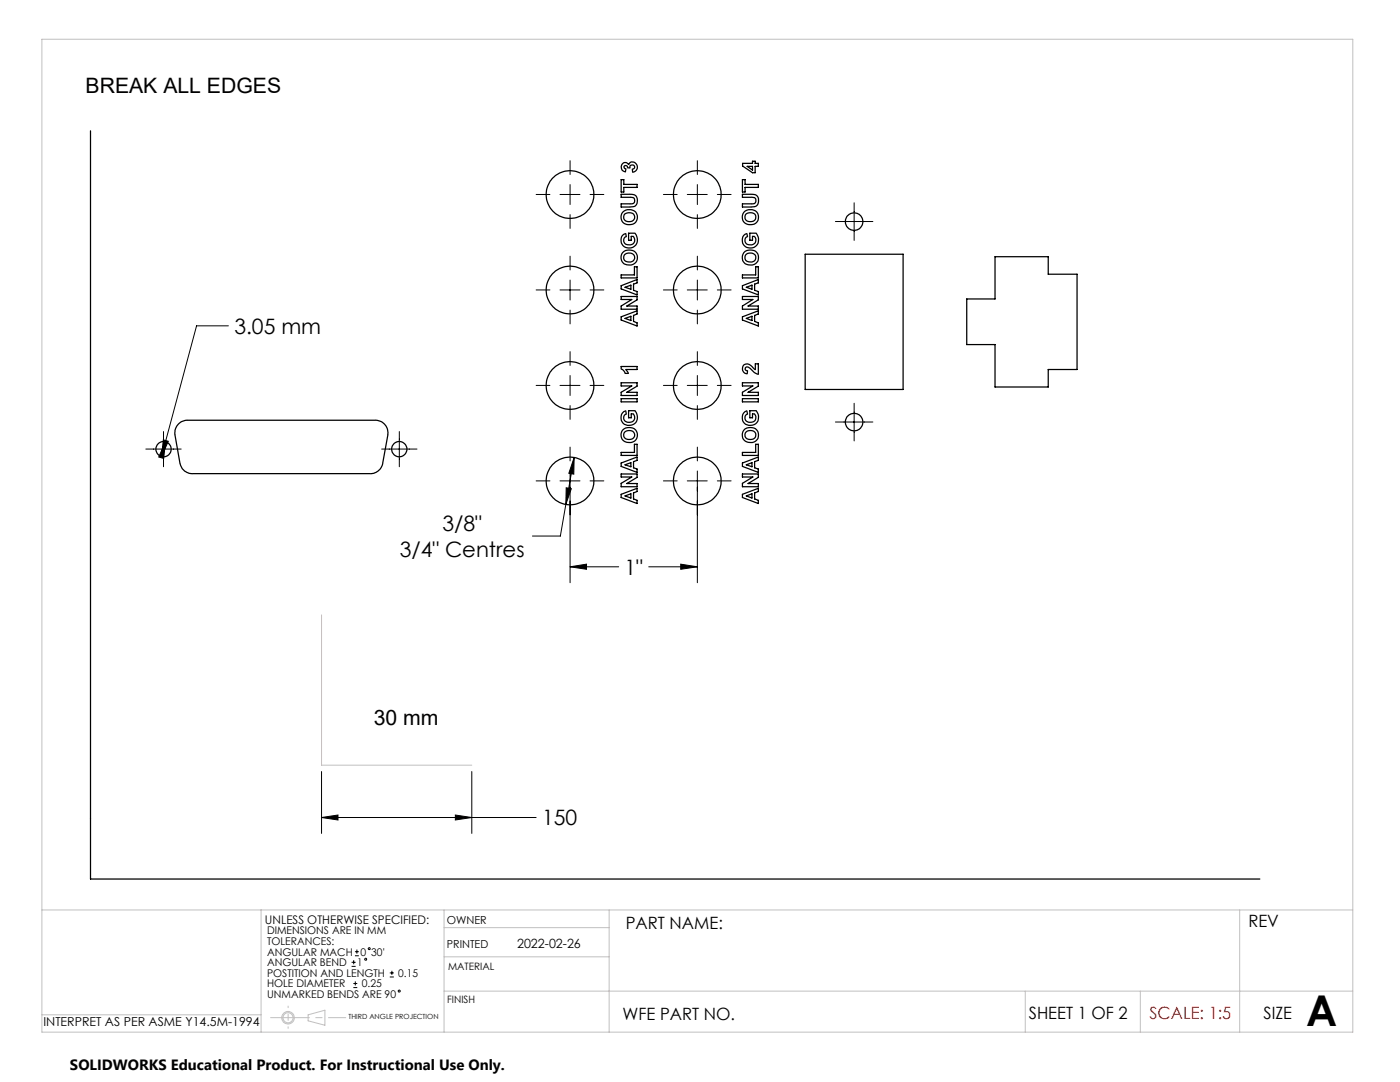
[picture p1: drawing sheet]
<svg xmlns="http://www.w3.org/2000/svg" width="279mm" height="216mm" viewBox="0 0 279 216" stroke-linecap="round" stroke-linejoin="round" font-family="sans-serif">
<g fill="none" stroke="#c0c0c0" stroke-width=".2">
<path d="M8.4 7.8h261.6v198.2h-261.6zM64.2 122.7v30h30M8.4 181.6h261.6M52.1 181.6v24.4M88.6 197.8h181.4M88.6 190.9h33M88.6 185.1h33M88.6 181.6v24.4M121.6 181.6v24.4M204.6 197.8v8.2M227.6 197.8v8.2M247.4 181.6v24.4"/>
<path d="M8.4 202.5h43.7M61.5 202.5l3.3-.9v3l-3.3-.9z"/>
<circle cx="57.5" cy="203.1" r="1.24"/>
<circle cx="57.5" cy="203.1" r="1.01"/>
</g>
<path d="M54 203.1h15" fill="none" stroke="#c0c0c0" stroke-width=".2" stroke-dasharray="15.2 1.3 1.3 1.3" stroke-dashoffset="7.5"/>
<path d="M57.5 200.8v4.4" fill="none" stroke="#c0c0c0" stroke-width=".2" stroke-dasharray="15.2 1.3 1.3 1.3" stroke-dashoffset="14.9"/>
<g fill="none" stroke="#000" stroke-width=".2">
<path d="M107 38.8h2.7M111.8 38.8h3.9M113.8 32.1v2.7M113.8 36.8v4M117.8 38.8h2.7M132.4 38.8h2.7M137.2 38.8h3.9M139.2 32.1v2.7M139.2 36.8v4M143.2 38.8h2.7M107 57.9h2.7M111.8 57.9h3.9"/>
<path d="M113.8 42.8v2.8M113.8 51.1v2.8M113.8 55.9v4M117.8 57.9h2.7M132.4 57.9h2.7M137.2 57.9h3.9M139.2 42.8v2.8M139.2 51.1v2.8M139.2 55.9v4M143.2 57.9h2.7M166.7 44.2h7.5M170.5 40.5v7.5"/>
<path d="M45.6 65h-6.4l-6.2 23.2M107 76.9h2.7M111.8 76.9h3.9M113.8 61.9v2.7M113.8 70.2v2.7M113.8 74.9v4M117.8 76.9h2.7M132.4 76.9h2.7M137.2 76.9h3.9M139.2 61.9v2.7M139.2 70.2v2.7M139.2 74.9v4"/>
<path d="M143.2 76.9h2.7M29.1 89.6h7.1M32.6 87.8l1 .3-1.4 3zM32.6 86.1v7M33 88.2l-.3 3.3-1-.3zM33 88.2l-.8 2.9M76.2 89.6h7M79.7 86.1v7M107 96h2.7M111.8 96h3.9M113 97.3l1 .2-1.1 3.1zM113.8 80.9v2.8"/>
<path d="M113.8 89.2v2.8M113.8 94v22.3M114.6 91.3l-.1 3.3-1-.2zM114.6 91.3l-1.7 9.3M117.8 96h2.7M132.4 96h2.7M137.2 96h3.9M139.2 80.9v2.8M139.2 89.2v2.8M139.2 94v22.3M143.2 96h2.7M166.7 84.2h7.5"/>
<path d="M170.5 80.5v7.5M112.9 100.6l-1.1 6.4h-5.5M113.8 113.1l3.3-.5v1zM113.8 113.1h9.7M129.5 113.1h9.7M135.9 112.6l3.3 .5-3.3 .5zM64.2 154v12.3M94.2 154v12.3M64.2 163.1l3.3-.5v1zM64.2 163.1h42.8M90.9 162.6l3.3 .5-3.3 .5zM70.2 192.8h.8"/>
<path d="M70.2 192h.8M70.5 197.1h.8M70.5 196.3h.8M70.6 191.6v.8M70.8 190.7h.8M70.8 189.9h.8M70.9 195.8v.8M71.2 189.5v.8M77.8 194.9h.8M77.8 194.1h.8M78.2 193.7v.8"/>
<circle cx="73" cy="191.4" r=".19"/>
<circle cx="73.7" cy="189.3" r=".2"/>
<circle cx="79.7" cy="197.8" r=".2"/>
</g>
<g fill="none" stroke="#000" stroke-width=".25">
<path d="M18.1 26.1v149.3h233.3M124 38.8h1.6a1.31 1.31 0 0 1 1.6 .8 1.31 1.31 0 0 1-.7 1.6l-2.5 .1v-.6h1.7a.7 .7 0 0 0 1-.7 .7 .7 0 0 0-1-.6h-1.7zM124 35.8h.5v1h2.6v.6h-2.6v.9h-.5zM124.3 32.6l.2-.1a.71 .71 0 0 1 .9 .4 .95 .95 0 0 1 1.4-.4 .95 .95 0 0 1 .2 1.4l-.4 .4-.3 .1-.1-.6a.46 .46 0 0 0 .4-.6 .46 .46 0 0 0-.5-.3 .46 .46 0 0 0-.4 .5v.1h-.5a.38 .38 0 0 0-.3-.5 .38 .38 0 0 0-.4 .3l.2 .3 .2 .1-.1 .6a.97 .97 0 0 1-.8-.7 .97 .97 0 0 1 .3-1zM148.2 38.8h1.6a1.26 1.26 0 0 1 1.4 .4 1.26 1.26 0 0 1 .1 1.4 1.14 1.14 0 0 1-1.4 .7h-1.7v-.6h1.7a.7 .7 0 0 0 .9-.7 .7 .7 0 0 0-.9-.6h-1.7zM148.2 35.8h.5v1h2.6v.6h-2.6v.9h-.5zM148.2 32.6h2v-.4h.5v.4h.6v.6h-.6v1.3h-.5l-2-1.4zM149.1 33.2h1.1v.7zM124 54.9h2.6v-1.7h.5v2.3h-3.1zM124 57l3.1-1.2v.6l-.7 .3v1.2l.7 .3v.6l-3.1-1.2zM124 59.2h3.1v.6l-2 1.3h2v.6h-3.1v-.6l2.1-1.3h-2.1zM124.2 47l.7-.4 .1 .6a.87 .87 0 0 0-.5 1.1 .87 .87 0 0 0 1 .6 1 1 0 0 0 1.1-.6 1 1 0 0 0-.2-1.1h-.4v.7h-.6v-1.4h1.3a1.7 1.7 0 0 1-.2 2.7 1.7 1.7 0 0 1-2.5-.9v-.7z"/>
<path d="M124.2 50.4a1.66 1.66 0 0 1 2.2-.4 1.66 1.66 0 0 1 .7 2.1 1.65 1.65 0 0 1-2.2 .7 1.65 1.65 0 0 1-.8-2.1zM124.2 42.4a1.65 1.65 0 0 1 2.1-.4 1.65 1.65 0 0 1 .8 2 1.64 1.64 0 0 1-2.2 .8 1.64 1.64 0 0 1-.8-2.1zM124.7 50.8a1.15 1.15 0 0 1 1.3-.3 1.15 1.15 0 0 1 .6 1.1 1.19 1.19 0 0 1-1 .7 1.19 1.19 0 0 1-1.1-.6v-.5zM124.7 42.7a1.23 1.23 0 0 1 2 .6 1.13 1.13 0 0 1-1.1 .9 1.13 1.13 0 0 1-1.1-.9zM124.7 57.3l1.2-.4v.8zM148.2 59.2h3.1v.6l-2 1.3h2v.6h-3.1v-.6l2-1.3h-2zM148.2 54.9h2.6v-1.7h.5v2.3h-3.1zM148.2 57l3.1-1.2v.6l-.7 .3v1.2l.7 .3v.6l-3.1-1.2zM148.4 47l.6-.4 .2 .6a.87 .87 0 0 0-.5 1.1 .87 .87 0 0 0 1 .6 .98 .98 0 0 0 1.1-.6 .98 .98 0 0 0-.2-1.1h-.4v.7h-.6v-1.4h1.3a1.71 1.71 0 0 1-.1 2.7 1.71 1.71 0 0 1-2.6-.7v-.9zM148.7 50.2a1.65 1.65 0 0 1 1.8-.2 1.65 1.65 0 0 1 .8 1.7 1.61 1.61 0 0 1-2.2 1.1 1.61 1.61 0 0 1-.7-2.4zM148.9 42.7a1.19 1.19 0 0 1 1.9 .6 1.11 1.11 0 0 1-1 .9 1.11 1.11 0 0 1-1.1-.9zM148.9 50.8a1.06 1.06 0 0 1 1.5-.2 1.06 1.06 0 0 1 .2 1.4 1.19 1.19 0 0 1-1.9-.6z"/>
<path d="M148.9 57.3l1.2-.4v.8zM160.7 50.7h19.5v27h-19.5zM198.6 51.2h10.6v3.5h5.7v19h-5.7v3.5h-10.6v-8.4h-5.7v-9.1h5.7zM124 73.1h3.1v.6h-2.2l.5 .8h-.6l-.4-.6-.4-.3zM124 63.2l3.1-1.2v.7l-.7 .2v1.2l.7 .3v.7l-3.1-1.2zM124 76.4h3.1v.6l-2 1.3h2v.6h-3.1v-.6l2.1-1.3h-2.1zM124 79.6h3.1v.6h-3.1zM124.7 63.5l1.2-.4v.9zM148.2 79.6h3.1v.6h-3.1zM148.2 76.4h3.1v.6l-2 1.3h2v.6h-3.1v-.6l2-1.3h-2zM148.2 63.2l3.1-1.2v.7l-.7 .2v1.2l.7 .3v.7l-3.1-1.2zM148.4 72.8a1.31 1.31 0 0 1 1.9 .6l.4 .4v-1.2h.6v2.1l-.8-.4-1-1a.41 .41 0 0 0-.8 .1 .41 .41 0 0 0 .5 .6l-.1 .6a1.03 1.03 0 0 1-.9-.7 1.03 1.03 0 0 1 .2-1.1z"/>
<path d="M148.9 63.5l1.2-.4v.9zM35.7 84.5a2.69 2.69 0 0 1 1.7-.6h37.5a2.53 2.53 0 0 1 2.5 2.9l-1 5.6a2.53 2.53 0 0 1-2.5 2.1h-35.5a2.46 2.46 0 0 1-2.5-2.1l-1-5.6a2.54 2.54 0 0 1 .8-2.3zM124 98.6l3.1-1.2v.7l-.7 .3v1.2l.7 .2v.7l-3.1-1.2zM124 90.3h2.6v-1.6h.5v2.2h-3.1zM124 92.4l3.1-1.2v.7l-.7 .2v1.2l.7 .3v.7l-3.1-1.2zM124 94.6h3.1v.6l-2 1.3h2v.6h-3.1v-.7l2.1-1.2h-2.1zM124.2 85.8a1.66 1.66 0 0 1 2.2-.3 1.66 1.66 0 0 1 .7 2 1.65 1.65 0 0 1-2.2 .7 1.65 1.65 0 0 1-.8-2.1zM124.5 82.1l.4-.1 .1 .6a.92 .92 0 0 0-.4 1.3 .92 .92 0 0 0 1.2 .3 .97 .97 0 0 0 .8-.6 .97 .97 0 0 0-.2-1h-.4v.8h-.6v-1.4h1.3a1.68 1.68 0 0 1-.4 2.7 1.68 1.68 0 0 1-2.4-1.4 1.34 1.34 0 0 1 .6-1.2zM124.7 86.2a1.15 1.15 0 0 1 1.3-.2 1.15 1.15 0 0 1 .6 1 1.17 1.17 0 0 1-1.1 .7 1.17 1.17 0 0 1-1-.9zM124.7 92.7l1.2-.4v.8zM124.7 99l1.2-.5v.9zM148.2 94.6h3.1v.6l-2 1.3h2v.6h-3.1v-.7l2-1.2h-2z"/>
<path d="M148.2 90.3h2.6v-1.6h.5v2.2h-3.1zM148.2 98.6l3.1-1.2v.7l-.7 .3v1.2l.7 .2v.7l-3.1-1.2zM148.2 92.4l3.1-1.2v.7l-.7 .2v1.2l.7 .3v.7l-3.1-1.2zM148.4 85.8a1.66 1.66 0 0 1 2.2-.3 1.66 1.66 0 0 1 .7 2 1.65 1.65 0 0 1-2.2 .7 1.65 1.65 0 0 1-.8-2.1zM148.7 82.1l.3-.1 .2 .6a.92 .92 0 0 0-.4 1.3 .92 .92 0 0 0 1.2 .3 .97 .97 0 0 0 .8-.6 .97 .97 0 0 0-.2-1h-.4v.8h-.6v-1.4h1.3a1.69 1.69 0 0 1-.2 2.6 1.69 1.69 0 0 1-2.5-.9l-.1-.4a1.34 1.34 0 0 1 .6-1.2zM148.9 86.2a1.12 1.12 0 0 1 1.2-.2 1.12 1.12 0 0 1 .7 1 1.14 1.14 0 0 1-1.1 .7 1.14 1.14 0 0 1-1-.9zM148.9 99l1.2-.5v.9zM148.9 92.7l1.2-.4v.8z"/>
<circle cx="113.8" cy="38.8" r="4.8"/>
<circle cx="139.2" cy="38.8" r="4.8"/>
<circle cx="113.8" cy="57.9" r="4.8"/>
<circle cx="139.2" cy="57.9" r="4.8"/>
<circle cx="149.7" cy="43.3" r="1.59"/>
<circle cx="170.5" cy="44.2" r="1.76"/>
<circle cx="113.8" cy="76.9" r="4.8"/>
<circle cx="139.2" cy="76.9" r="4.8"/>
<circle cx="32.6" cy="89.6" r="1.52"/>
<circle cx="79.7" cy="89.6" r="1.53"/>
<circle cx="113.8" cy="96" r="4.8"/>
<circle cx="139.2" cy="96" r="4.8"/>
<circle cx="170.5" cy="84.2" r="1.76"/>
</g>
<path d="M64.2 163.1l3.3-.5v1zM90.9 162.6l3.3 .5-3.3 .5zM32.6 87.8l-.4 3.3 1.4-3zM33 88.2l-1.3 3 1 .3zM114.6 91.3l-1.1 3.1 1 .2zM113 97.3l-.1 3.3 1.1-3.1zM113.8 113.1l3.3-.5v1zM135.9 112.6l3.3 .5-3.3 .5z" fill="#000"/>
<text font-size="8.5" x="260.7" y="204.8">A</text>
<g font-size="4.2">
<text x="17.1" y="18.5">BREAK ALL EDGES</text>
<text x="46.8" y="66.6">3.05 mm</text>
<text x="88.3" y="106">3/8&quot;</text>
<text x="79.8" y="111.1">3/4&quot; Centres</text>
<text x="124.6" y="114.7">1&quot;</text>
<text x="74.6" y="144.7">30 mm</text>
<text x="108.2" y="164.7">150</text>
</g>
<g font-size="3.4">
<text x="124.9" y="185.3">PART NAME:</text>
<text x="249.1" y="185.1">REV</text>
<text x="124.2" y="203.4">WFE PART NO.</text>
<text x="205.3" y="203.3">SHEET 1 OF 2</text>
<text x="252.2" y="203.3">SIZE</text>
</g>
<text font-size="3.4" fill="#f00" x="229.4" y="203.3">SCALE: 1:5</text>
<text font-size="3" x="14" y="213.5">SOLIDWORKS Educational Product. For Instructional Use Only.</text>
<g font-size="2.5">
<text x="103.2" y="189.2">2022-02-26</text>
<text x="8.7" y="204.7">INTERPRET AS PER ASME Y14.5M-1994</text>
</g>
<text font-size="2.4" x="52.9" y="184.4">UNLESS OTHERWISE SPECIFIED:</text>
<g font-size="2.2">
<text x="89.1" y="184.4">OWNER</text>
<text x="89.2" y="189.2">PRINTED</text>
</g>
<g font-size="2.1">
<text x="53.3" y="186.4">DIMENSIONS ARE IN MM</text>
<text x="53.3" y="188.6">TOLERANCES:</text>
<text x="53.3" y="190.7">ANGULAR MACH</text>
<text x="71.9" y="190.7">0</text>
<text x="74.1" y="190.7">30'</text>
<text x="53.3" y="192.8">ANGULAR BEND</text>
<text x="53.3" y="197">HOLE DIAMETER</text>
<text x="53.3" y="194.9">POSTITION AND LENGTH</text>
<text x="71.3" y="192.8">1</text>
<text x="72.2" y="197">0.25</text>
<text x="79.5" y="194.9">0.15</text>
<text x="53.3" y="199.1">UNMARKED BENDS ARE 90</text>
</g>
<g font-size="2">
<text x="89.4" y="193.5">MATERIAL</text>
<text x="89.2" y="200.2">FINISH</text>
</g>
<text font-size="1.4" x="69.5" y="203.4">THIRD ANGLE PROJECTION</text>
</svg>
